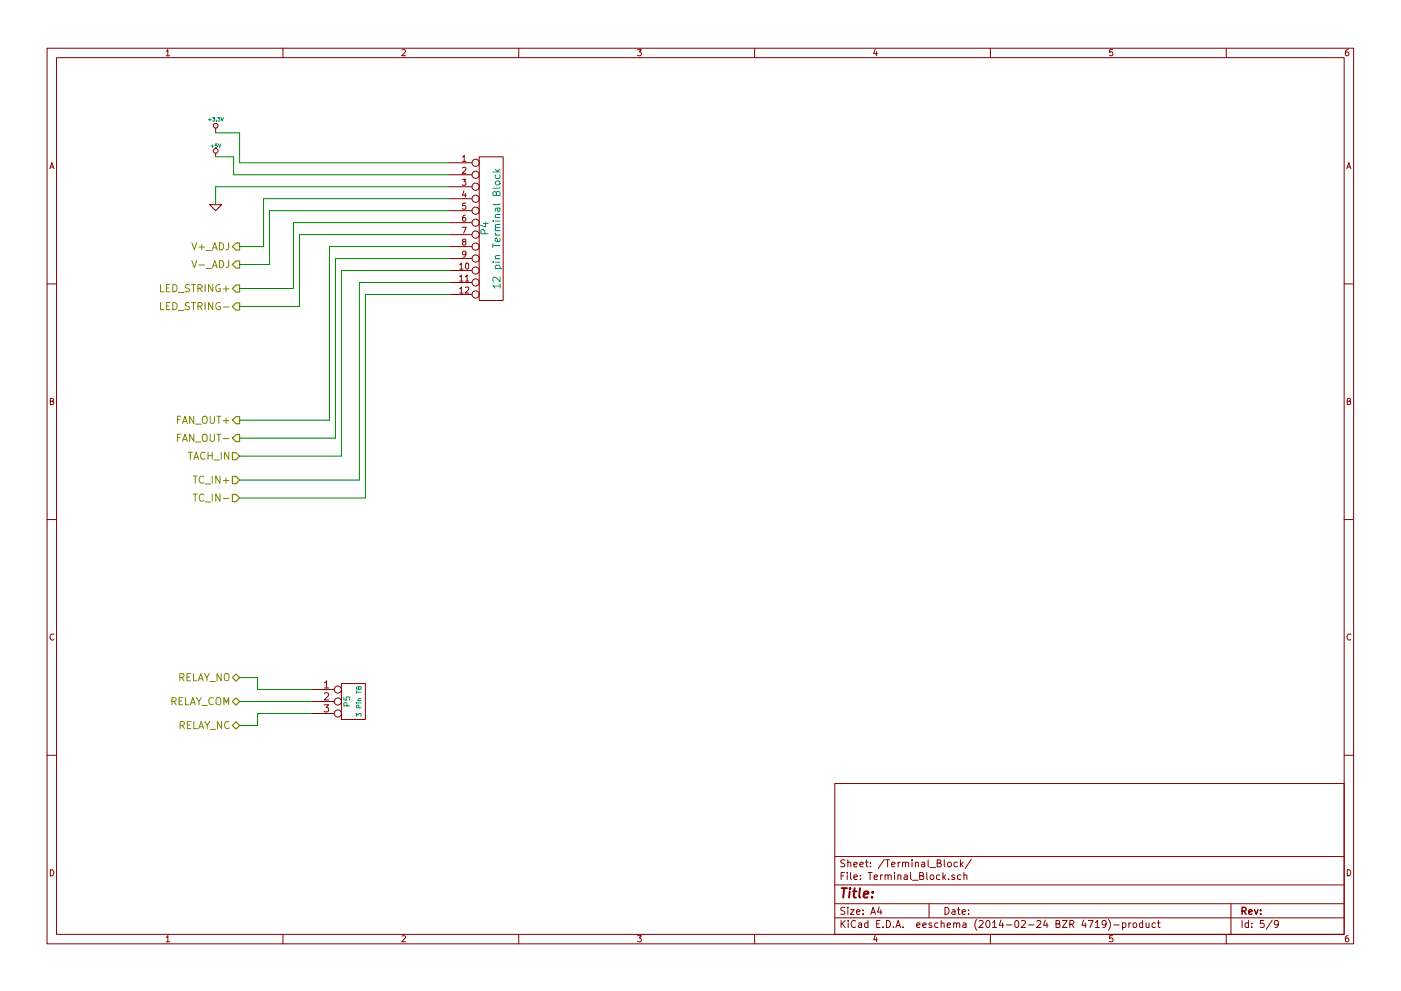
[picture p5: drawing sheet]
EESchema Schematic File Version 2
LIBS:power
LIBS:device
LIBS:transistors
LIBS:conn
LIBS:linear
LIBS:regul
LIBS:74xx
LIBS:cmos4000
LIBS:adc-dac
LIBS:memory
LIBS:xilinx
LIBS:special
LIBS:microcontrollers
LIBS:dsp
LIBS:microchip
LIBS:analog_switches
LIBS:motorola
LIBS:texas
LIBS:intel
LIBS:audio
LIBS:interface
LIBS:digital-audio
LIBS:philips
LIBS:display
LIBS:cypress
LIBS:siliconi
LIBS:opto
LIBS:atmel
LIBS:contrib
LIBS:valves
LIBS:MyComponents
LIBS:arduino_shieldsNCL
LIBS:BenchBudEE
LIBS:BenchBuddy-cache
EELAYER 24 0
EELAYER END
$Descr A4 11693 8268
encoding utf-8
Sheet 5 9
Title ""
Date ""
Rev ""
Comp ""
Comment1 ""
Comment2 ""
Comment3 ""
Comment4 ""
$EndDescr
Text HLabel 2000 2050 0    60   Output ~ 0
V+_ADJ
Text HLabel 2000 2200 0    60   Output ~ 0
V-_ADJ
Text HLabel 2000 3500 0    60   Output ~ 0
FAN_OUT+
Text HLabel 2000 3650 0    60   Output ~ 0
FAN_OUT-
Text HLabel 2000 3800 0    60   Input ~ 0
TACH_IN
Text HLabel 2000 2400 0    60   Output ~ 0
LED_STRING+
Text HLabel 2000 2550 0    60   Output ~ 0
LED_STRING-
Text HLabel 2000 4000 0    60   Input ~ 0
TC_IN+
Text HLabel 2000 4150 0    60   Input ~ 0
TC_IN-
Text HLabel 2000 6050 0    60   BiDi ~ 0
RELAY_NC
Text HLabel 2000 5650 0    60   BiDi ~ 0
RELAY_NO
Text HLabel 2000 5850 0    60   BiDi ~ 0
RELAY_COM
$Comp
L +3.3V #PWR037
U 1 1
P 1800 1100
F 0 "#PWR037" H 1800 1060 30  0001 C CNN
F 1 "+3.3V" H 1800 1210 30  0000 C CNN
F 2 "" H 1800 1100 60  0000 C CNN
F 3 "" H 1800 1100 60  0000 C CNN
	1    1800 1100
	1    0    0    -1  
$EndComp
$Comp
L +5V #PWR038
U 1 1
P 1800 1300
F 0 "#PWR038" H 1800 1390 20  0001 C CNN
F 1 "+5V" H 1800 1390 30  0000 C CNN
F 2 "" H 1800 1300 60  0000 C CNN
F 3 "" H 1800 1300 60  0000 C CNN
	1    1800 1300
	1    0    0    -1  
$EndComp
$Comp
L GND #PWR039
U 1 1
P 1800 1700
F 0 "#PWR039" H 1800 1700 30  0001 C CNN
F 1 "GND" H 1800 1630 30  0001 C CNN
F 2 "" H 1800 1700 60  0000 C CNN
F 3 "" H 1800 1700 60  0000 C CNN
	1    1800 1700
	1    0    0    -1  
$EndComp
$Comp
L CONN_12 P4
U 1 1
P 4100 1900
F 0 "P4" V 4050 1900 60  0000 C CNN
F 1 "12 pin Terminal Block" V 4150 1900 60  0000 C CNN
F 2 "" H 4100 1900 60  0000 C CNN
F 3 "" H 4100 1900 60  0000 C CNN
F 4 "On Shore Technology Inc" H 4100 1900 60  0001 C CNN "MFG Name"
F 5 "OSTTE120104" H 4100 1900 60  0001 C CNN "MFG Part Number"
	1    4100 1900
	1    0    0    -1  
$EndComp
Wire Wire Line
	1800 1100 2000 1100
Wire Wire Line
	2000 1350 3750 1350
Wire Wire Line
	1800 1300 1950 1300
Wire Wire Line
	1950 1300 1950 1450
Wire Wire Line
	1950 1450 3750 1450
Wire Wire Line
	1800 1700 1800 1550
Wire Wire Line
	1800 1550 3750 1550
Wire Wire Line
	2000 2050 2200 2050
Wire Wire Line
	2200 2050 2200 1650
Wire Wire Line
	2200 1650 3750 1650
Wire Wire Line
	3750 1750 2250 1750
Wire Wire Line
	2250 1750 2250 2200
Wire Wire Line
	2250 2200 2000 2200
Wire Wire Line
	2000 2400 2450 2400
Wire Wire Line
	2450 2400 2450 1850
Wire Wire Line
	2450 1850 3750 1850
Wire Wire Line
	2000 2550 2500 2550
Wire Wire Line
	2500 2550 2500 1950
Wire Wire Line
	2500 1950 3750 1950
Wire Wire Line
	2000 3500 2750 3500
Wire Wire Line
	2750 3500 2750 2050
Wire Wire Line
	2750 2050 3750 2050
Wire Wire Line
	3750 2150 2800 2150
Wire Wire Line
	2800 2150 2800 3650
Wire Wire Line
	2800 3650 2000 3650
Wire Wire Line
	2000 3800 2850 3800
Wire Wire Line
	2850 3800 2850 2250
Wire Wire Line
	2850 2250 3750 2250
Wire Wire Line
	3750 2350 3000 2350
Wire Wire Line
	3000 2350 3000 4000
Wire Wire Line
	3000 4000 2000 4000
Wire Wire Line
	2000 4150 3050 4150
Wire Wire Line
	3050 4150 3050 2450
Wire Wire Line
	3050 2450 3750 2450
Wire Wire Line
	2000 1100 2000 1350
$Comp
L CONN_3 P5
U 1 1
P 2950 5850
F 0 "P5" V 2900 5850 50  0000 C CNN
F 1 "3 Pin TB" V 3000 5850 40  0000 C CNN
F 2 "" H 2950 5850 60  0000 C CNN
F 3 "" H 2950 5850 60  0000 C CNN
F 4 "Phoenix" H 2950 5850 60  0001 C CNN "MFG Name"
F 5 "1935174" H 2950 5850 60  0001 C CNN "MFG Part Number"
	1    2950 5850
	1    0    0    -1  
$EndComp
Wire Wire Line
	2600 5750 2150 5750
Wire Wire Line
	2150 5750 2150 5650
Wire Wire Line
	2150 5650 2000 5650
Wire Wire Line
	2000 5850 2600 5850
Wire Wire Line
	2600 5950 2150 5950
Wire Wire Line
	2150 5950 2150 6050
Wire Wire Line
	2150 6050 2000 6050
$EndSCHEMATC
